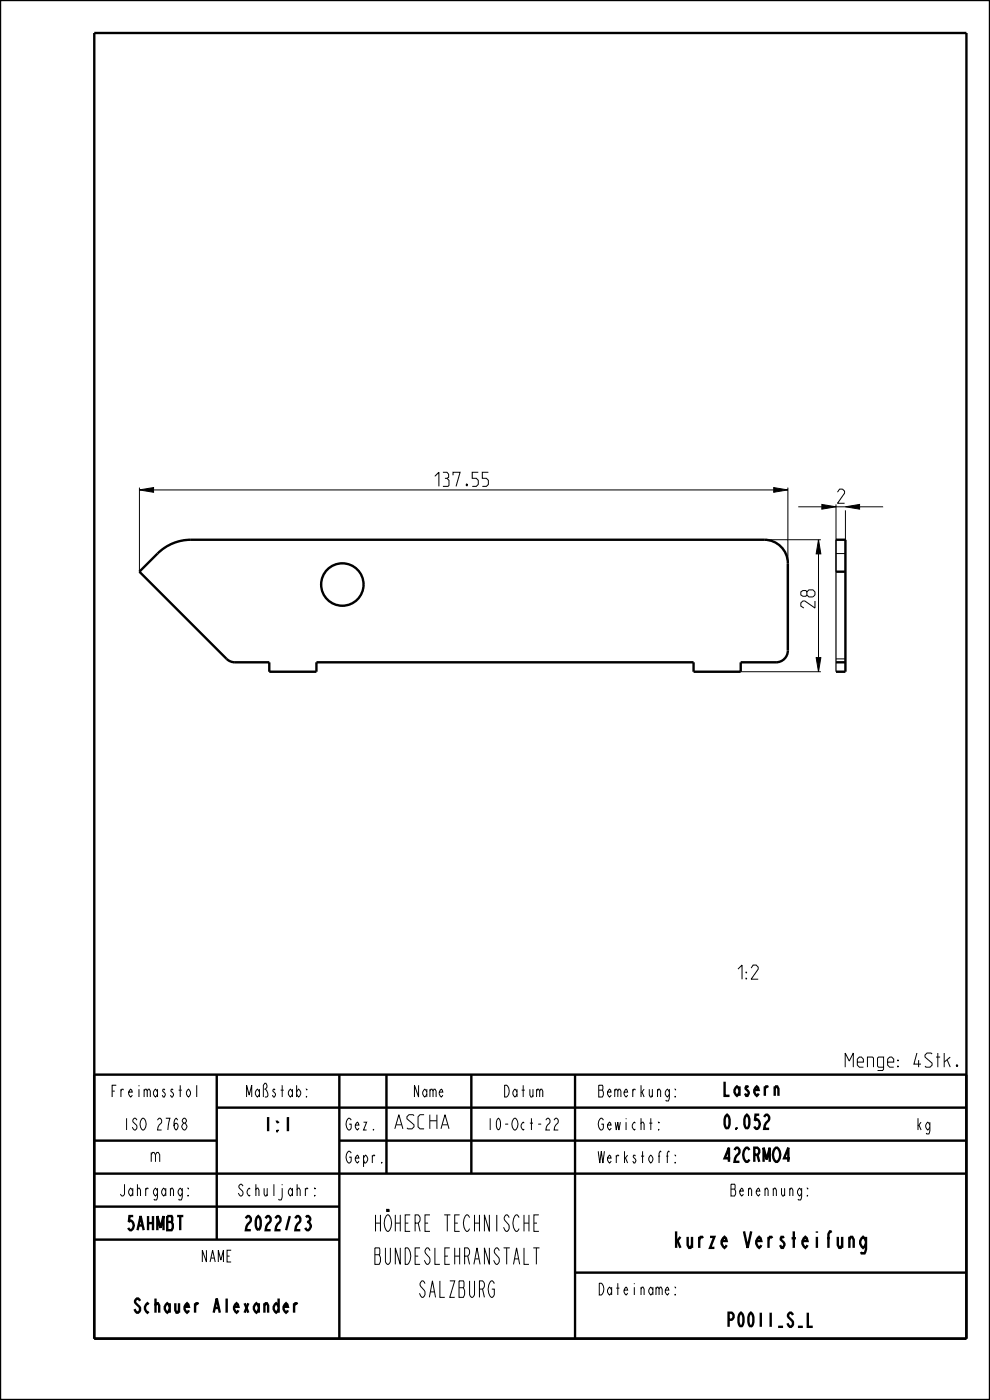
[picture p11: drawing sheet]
<svg xmlns="http://www.w3.org/2000/svg" width="210mm" height="297mm" viewBox="0 0 210 297" stroke-linecap="round" stroke-linejoin="round" font-family="sans-serif">
<path d="M29.6 103.9l3-.5v1zM164.1 103.4l3 .5-3 .5zM173.6 114.5l.5 3h-1zM174.3 107l3 .5-3 .5zM179.3 107.5l3-.5v1zM173.1 139.5h1l-.5 3z" fill="#000"/>
<g fill="none" stroke="#000" stroke-width=".21">
<path d="M29.6 103.9l3-.5v1zM29.6 103.4v17.9M32.6 103.9h131.5M162.1 114.5h12M164.1 103.4l3 .5-3 .5zM167.1 103.4v16.1M169.3 107.5h5M173.6 114.5l.5 3h-1zM173.6 117.5v22M174.3 107l3 .5-3 .5zM177.3 107v14.3M179.3 107.5l3-.5v1z"/>
<path d="M179.3 108.3v13M182.3 107.5h5M173.1 139.5h1l-.5 3zM157.1 142.5h17"/>
</g>
<g fill="none" stroke="#000" stroke-width=".51">
<path d="M0 0h210v297h-210zM20 7h185v277h-185zM20 228h185v56M46 235h159M46 228v35M72 228v56M82 228v21M100 228v21M122 228v56M20 242h26M20 249h185M20 256h52"/>
<path d="M72 242h133M20 263h52M122 270h83"/>
</g>
<!-- layer: A_ACHSEN -->
<g fill="none" stroke="#000" stroke-width=".51">
<path d="M40.5 114.5a10 10 0 0 0-7.1 2.9l-3.8 3.9 18.8 18.7 .7 .4 .7 .1h7.3v2h10v-2h80v2h10v-2h7.5a2.5 2.5 0 0 0 2.5-2.5M177.3 114.5h2v28h-2M177.3 121.3h2M177.3 140.5h2"/>
<circle cx="72.6" cy="124" r="4.5"/>
</g>
<path d="M177.3 117.4h2M177.3 139.8h2" fill="none" stroke="#000" stroke-width=".21"/>
<path d="M177.3 114.5v28" fill="none" stroke="#000" stroke-width=".25"/>
<!-- layer: A_RUNDUNGEN -->
<path d="M40.5 114.5h121.6a5 5 0 0 1 5 5v18.5" fill="none" stroke="#000" stroke-width=".51"/>
<g font-size="4.6">
<text x="77.1" y="261.2">HÖHERE TECHNISCHE</text>
<text x="77.1" y="268.2">BUNDESLEHRANSTALT</text>
<text x="140.3" y="264.7">kurze Versteifung</text>
<text x="87.6" y="275.2">SALZBURG</text>
</g>
<g font-size="3.9">
<text x="92.2" y="103.2">137.55</text>
<text x="177.7" y="106.8">2</text>
<text x="172.9" y="129" transform="rotate(-90 172.9 129)">28</text>
<text x="154.7" y="207.7">1:2</text>
<text x="178.7" y="226.4">Menge: 4Stk.</text>
<text x="153.2" y="232.5">Lasern</text>
<text x="55.5" y="240">1:1</text>
<text x="83.2" y="239.5">ASCHA</text>
<text x="153.2" y="239.5">0.052</text>
<text x="31.6" y="246.5">m</text>
<text x="153.2" y="246.5">42CRMO4</text>
<text x="26" y="261">5AHMBT</text>
<text x="50.8" y="261">2022/23</text>
<text x="26.1" y="278.5">Schauer Alexander</text>
<text x="152.9" y="281.5">P0011_S_L</text>
</g>
<g font-size="3.3">
<text x="22.3" y="232.7">Freimasstol</text>
<text x="51.2" y="232.7">Maßstab:</text>
<text x="87.1" y="232.7">Name</text>
<text x="106.1" y="232.7">Datum</text>
<text x="127.1" y="232.7">Bemerkung:</text>
<text x="25.2" y="239.7">ISO 2768</text>
<text x="73.2" y="239.7">Gez.</text>
<text x="102.2" y="239.7">10-Oct-22</text>
<text x="127.1" y="239.7">Gewicht:</text>
<text x="194.2" y="239.7">kg</text>
<text x="73.2" y="246.7">Gepr.</text>
<text x="127.1" y="246.7">Werkstoff:</text>
<text x="24.2" y="253.7">Jahrgang:</text>
<text x="49.2" y="253.7">Schuljahr:</text>
<text x="153.7" y="253.7">Benennung:</text>
<text x="42.1" y="267.7">NAME</text>
<text x="127.1" y="274.7">Dateiname:</text>
</g>
</svg>
